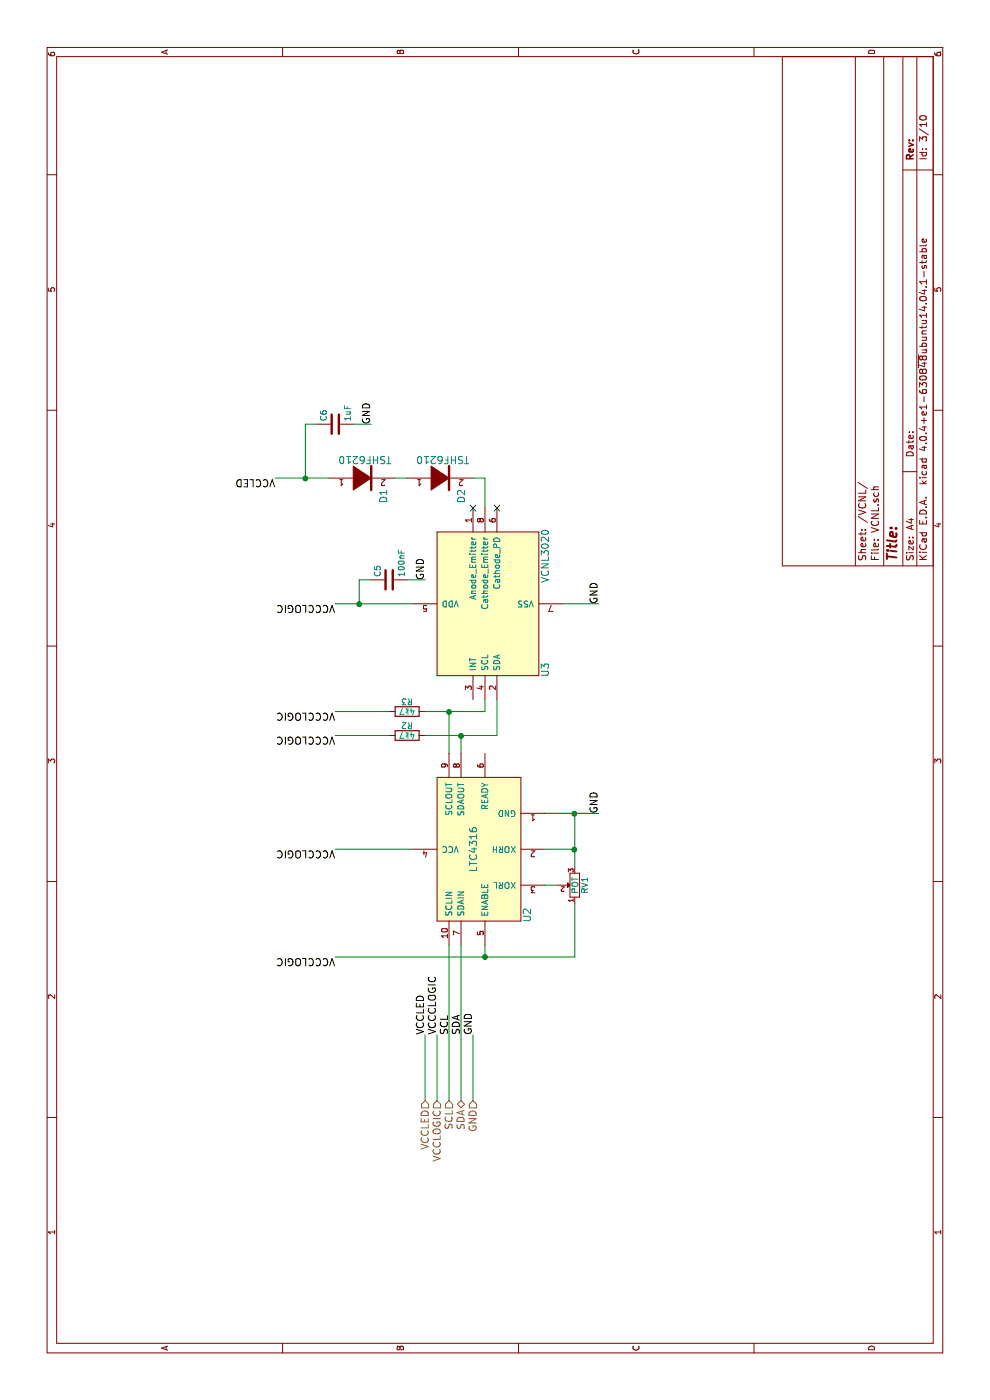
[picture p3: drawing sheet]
EESchema Schematic File Version 2
LIBS:power
LIBS:device
LIBS:transistors
LIBS:conn
LIBS:linear
LIBS:regul
LIBS:74xx
LIBS:cmos4000
LIBS:adc-dac
LIBS:memory
LIBS:xilinx
LIBS:microcontrollers
LIBS:dsp
LIBS:microchip
LIBS:analog_switches
LIBS:motorola
LIBS:texas
LIBS:intel
LIBS:audio
LIBS:interface
LIBS:digital-audio
LIBS:philips
LIBS:display
LIBS:cypress
LIBS:siliconi
LIBS:opto
LIBS:atmel
LIBS:contrib
LIBS:valves
LIBS:Vishay
LIBS:tc4427
LIBS:stm32
LIBS:Silicon_Labs
LIBS:sct2932
LIBS:phototransistor
LIBS:mpu-6050
LIBS:microchip_KP
LIBS:mcp16301
LIBS:lm3429
LIBS:Linear_Technology
LIBS:Kinetis
LIBS:Infineon
LIBS:hc06
LIBS:device_KP
LIBS:Analog_Devices
LIBS:74XX_KP
LIBS:74hc164
LIBS:Zilog
LIBS:Xicor
LIBS:video
LIBS:ttl_ieee
LIBS:transf
LIBS:switches
LIBS:supertex
LIBS:stm8
LIBS:silabs
LIBS:sensors
LIBS:rfcom
LIBS:relays
LIBS:references
LIBS:pspice
LIBS:Power_Management
LIBS:powerint
LIBS:Oscillators
LIBS:onsemi
LIBS:nxp_armmcu
LIBS:nordicsemi
LIBS:msp430
LIBS:motor_drivers
LIBS:microchip_pic32mcu
LIBS:microchip_pic18mcu
LIBS:microchip_pic16mcu
LIBS:microchip_pic12mcu
LIBS:microchip_pic10mcu
LIBS:microchip_dspic33dsc
LIBS:maxim
LIBS:logo
LIBS:Lattice
LIBS:ir
LIBS:hc11
LIBS:graphic
LIBS:gennum
LIBS:ftdi
LIBS:ESD_Protection
LIBS:elec-unifil
LIBS:diode
LIBS:dc-dc
LIBS:cmos_ieee
LIBS:brooktre
LIBS:analog_devices
LIBS:Altera
LIBS:actel
LIBS:ac-dc
LIBS:74xgxx
LIBS:ST
LIBS:NXP
LIBS:warsztaty
LIBS:kabot2-cache
EELAYER 25 0
EELAYER END
$Descr A4 11693 8268
encoding utf-8
Sheet 3 10
Title ""
Date ""
Rev ""
Comp ""
Comment1 ""
Comment2 ""
Comment3 ""
Comment4 ""
$EndDescr
$Comp
L VCNL3020 U3
U 1 1
P 6650 4050
AR Path="/57C4A47F/57C4A488" Ref="U3"  Part="1" 
AR Path="/57CB8B15/57C4A488" Ref="U?"  Part="1" 
AR Path="/57CBAABF/57C4A488" Ref="U9"  Part="1" 
AR Path="/57CBAAB8/57C4A488" Ref="U7"  Part="1" 
AR Path="/57CBA679/57C4A488" Ref="U5"  Part="1" 
F 0 "U3" H 6100 3550 60  0000 C CNN
F 1 "VCNL3020" H 7050 3550 60  0000 C CNN
F 2 "libraries:VCNL3020_footprint" H 6400 4050 60  0001 C CNN
F 3 "" H 6400 4050 60  0000 C CNN
	1    6650 4050
	1    0    0    -1  
$EndComp
$Comp
L TSHF6210 D2
U 1 1
P 7700 3650
AR Path="/57C4A47F/57C4A4E4" Ref="D2"  Part="1" 
AR Path="/57CB8B15/57C4A4E4" Ref="D?"  Part="1" 
AR Path="/57CBAABF/57C4A4E4" Ref="D8"  Part="1" 
AR Path="/57CBAAB8/57C4A4E4" Ref="D6"  Part="1" 
AR Path="/57CBA679/57C4A4E4" Ref="D4"  Part="1" 
F 0 "D2" H 7550 3450 60  0000 C CNN
F 1 "TSHF6210" V 7850 3600 60  0000 C CNN
F 2 "libraries:TSHF6210_Reverse" H 7700 3350 60  0001 C CNN
F 3 "" H 7700 3350 60  0000 C CNN
	1    7700 3650
	1    0    0    -1  
$EndComp
$Comp
L TSHF6210 D1
U 1 1
P 7700 3000
AR Path="/57C4A47F/57C4A707" Ref="D1"  Part="1" 
AR Path="/57CB8B15/57C4A707" Ref="D?"  Part="1" 
AR Path="/57CBAABF/57C4A707" Ref="D7"  Part="1" 
AR Path="/57CBAAB8/57C4A707" Ref="D5"  Part="1" 
AR Path="/57CBA679/57C4A707" Ref="D3"  Part="1" 
F 0 "D1" H 7550 2800 60  0000 C CNN
F 1 "TSHF6210" V 7850 2950 60  0000 C CNN
F 2 "libraries:TSHF6210_Reverse" H 7700 2700 60  0001 C CNN
F 3 "" H 7700 2700 60  0000 C CNN
	1    7700 3000
	1    0    0    -1  
$EndComp
Text Label 7700 2300 1    60   ~ 0
VCCLED
$Comp
L LTC4316 U2
U 1 1
P 4600 3950
AR Path="/57C4A47F/57CB3CCA" Ref="U2"  Part="1" 
AR Path="/57CB8B15/57CB3CCA" Ref="U?"  Part="1" 
AR Path="/57CBAABF/57CB3CCA" Ref="U8"  Part="1" 
AR Path="/57CBAAB8/57CB3CCA" Ref="U6"  Part="1" 
AR Path="/57CBA679/57CB3CCA" Ref="U4"  Part="1" 
F 0 "U2" H 4050 3500 60  0000 C CNN
F 1 "LTC4316" H 4600 3950 60  0000 C CNN
F 2 "Housings_SSOP:MSOP-10_3x3mm_Pitch0.5mm" H 4300 3450 60  0001 C CNN
F 3 "" H 4300 3450 60  0001 C CNN
	1    4600 3950
	1    0    0    -1  
$EndComp
$Comp
L R R2
U 1 1
P 5550 3400
AR Path="/57C4A47F/57CB402F" Ref="R2"  Part="1" 
AR Path="/57CB8B15/57CB402F" Ref="R?"  Part="1" 
AR Path="/57CBAABF/57CB402F" Ref="R8"  Part="1" 
AR Path="/57CBAAB8/57CB402F" Ref="R6"  Part="1" 
AR Path="/57CBA679/57CB402F" Ref="R4"  Part="1" 
F 0 "R2" V 5630 3400 50  0000 C CNN
F 1 "4k7" V 5550 3400 50  0000 C CNN
F 2 "Resistors_SMD:R_0603_HandSoldering" V 5480 3400 50  0001 C CNN
F 3 "" H 5550 3400 50  0000 C CNN
	1    5550 3400
	1    0    0    -1  
$EndComp
$Comp
L R R3
U 1 1
P 5750 3400
AR Path="/57C4A47F/57CB4097" Ref="R3"  Part="1" 
AR Path="/57CB8B15/57CB4097" Ref="R?"  Part="1" 
AR Path="/57CBAABF/57CB4097" Ref="R9"  Part="1" 
AR Path="/57CBAAB8/57CB4097" Ref="R7"  Part="1" 
AR Path="/57CBA679/57CB4097" Ref="R5"  Part="1" 
F 0 "R3" V 5830 3400 50  0000 C CNN
F 1 "4k7" V 5750 3400 50  0000 C CNN
F 2 "Resistors_SMD:R_0603_HandSoldering" V 5680 3400 50  0001 C CNN
F 3 "" H 5750 3400 50  0000 C CNN
	1    5750 3400
	1    0    0    -1  
$EndComp
Text Label 4600 2800 1    60   ~ 0
VCCCLOGIC
Text Label 6650 2800 1    60   ~ 0
VCCCLOGIC
Text Label 5550 2800 1    60   ~ 0
VCCCLOGIC
Text Label 5750 2800 1    60   ~ 0
VCCCLOGIC
$Comp
L POT RV1
U 1 1
P 4300 4800
AR Path="/57C4A47F/57CB47BC" Ref="RV1"  Part="1" 
AR Path="/57CB8B15/57CB47BC" Ref="RV?"  Part="1" 
AR Path="/57CBAABF/57CB47BC" Ref="RV4"  Part="1" 
AR Path="/57CBAAB8/57CB47BC" Ref="RV3"  Part="1" 
AR Path="/57CBA679/57CB47BC" Ref="RV2"  Part="1" 
F 0 "RV1" H 4300 4720 50  0000 C CNN
F 1 "POT" H 4300 4800 50  0000 C CNN
F 2 "Potentiometers:Potentiometer_Bourns_3296X_3-8Zoll_Inline_ScrewFront" H 4300 4800 50  0001 C CNN
F 3 "" H 4300 4800 50  0000 C CNN
	1    4300 4800
	1    0    0    -1  
$EndComp
Text Label 3700 2800 1    60   ~ 0
VCCCLOGIC
Text Label 3050 3850 0    60   ~ 0
SDA
Text Label 3050 3750 0    60   ~ 0
SCL
Text Label 4900 5000 0    60   ~ 0
GND
Text Label 6650 5000 0    60   ~ 0
GND
$Comp
L C C5
U 1 1
P 6850 3250
AR Path="/57C4A47F/57CB50C6" Ref="C5"  Part="1" 
AR Path="/57CB8B15/57CB50C6" Ref="C?"  Part="1" 
AR Path="/57CBAABF/57CB50C6" Ref="C11"  Part="1" 
AR Path="/57CBAAB8/57CB50C6" Ref="C9"  Part="1" 
AR Path="/57CBA679/57CB50C6" Ref="C7"  Part="1" 
F 0 "C5" H 6875 3350 50  0000 L CNN
F 1 "100nF" H 6875 3150 50  0000 L CNN
F 2 "Capacitors_SMD:C_0603_HandSoldering" H 6888 3100 50  0001 C CNN
F 3 "" H 6850 3250 50  0000 C CNN
	1    6850 3250
	1    0    0    -1  
$EndComp
Text Label 6850 3550 0    60   ~ 0
GND
Wire Wire Line
	7450 4050 7700 4050
Wire Wire Line
	7700 4050 7700 3950
Wire Wire Line
	7700 3300 7700 3400
Wire Wire Line
	7700 2300 7700 2750
Wire Wire Line
	5400 3850 5550 3850
Wire Wire Line
	5550 3550 5550 4150
Wire Wire Line
	5550 4150 5850 4150
Wire Wire Line
	5400 3750 5750 3750
Wire Wire Line
	5750 3550 5750 4050
Wire Wire Line
	5750 4050 5850 4050
Connection ~ 5550 3850
Connection ~ 5750 3750
Wire Wire Line
	4600 3450 4600 2800
Wire Wire Line
	6650 2800 6650 3450
Wire Wire Line
	5550 2800 5550 3250
Wire Wire Line
	5750 2800 5750 3250
Wire Wire Line
	4450 4800 4900 4800
Wire Wire Line
	4600 4800 4600 4550
Wire Wire Line
	4900 4550 4900 5000
Connection ~ 4600 4800
Connection ~ 4900 4800
Wire Wire Line
	4300 4550 4300 4650
Wire Wire Line
	3700 4800 4150 4800
Wire Wire Line
	3700 2800 3700 4800
Wire Wire Line
	3800 4050 3700 4050
Connection ~ 3700 4050
Wire Wire Line
	2500 3850 3800 3850
Wire Wire Line
	2500 3750 3800 3750
Wire Wire Line
	6650 4700 6650 5000
Wire Wire Line
	6850 3100 6850 3000
Wire Wire Line
	6850 3000 6650 3000
Connection ~ 6650 3000
Wire Wire Line
	6850 3550 6850 3400
$Comp
L C C6
U 1 1
P 8150 2800
AR Path="/57C4A47F/57CB5881" Ref="C6"  Part="1" 
AR Path="/57CB8B15/57CB5881" Ref="C?"  Part="1" 
AR Path="/57CBAABF/57CB5881" Ref="C12"  Part="1" 
AR Path="/57CBAAB8/57CB5881" Ref="C10"  Part="1" 
AR Path="/57CBA679/57CB5881" Ref="C8"  Part="1" 
F 0 "C6" H 8175 2900 50  0000 L CNN
F 1 "1uF" H 8175 2700 50  0000 L CNN
F 2 "Capacitors_SMD:C_1206_HandSoldering" H 8188 2650 50  0001 C CNN
F 3 "" H 8150 2800 50  0000 C CNN
	1    8150 2800
	1    0    0    -1  
$EndComp
Wire Wire Line
	7700 2550 8150 2550
Wire Wire Line
	8150 2550 8150 2650
Connection ~ 7700 2550
Text Label 8150 3100 0    60   ~ 0
GND
Wire Wire Line
	8150 3100 8150 2950
Text HLabel 2500 3850 0    60   BiDi ~ 0
SDA
Text HLabel 2500 3750 0    60   Input ~ 0
SCL
Text HLabel 2500 3650 0    60   Input ~ 0
VCCLOGIC
Text HLabel 2500 3950 0    60   Input ~ 0
GND
Wire Wire Line
	2500 3950 3050 3950
Text Label 3050 3950 0    60   ~ 0
GND
Text Label 3050 3650 0    60   ~ 0
VCCCLOGIC
Wire Wire Line
	2500 3650 3050 3650
Text Label 3050 3550 0    60   ~ 0
VCCLED
Wire Wire Line
	3050 3550 2500 3550
Text HLabel 2500 3550 0    60   Input ~ 0
VCCLED
NoConn ~ 7450 3950
NoConn ~ 7450 4150
NoConn ~ 5400 4050
$EndSCHEMATC
